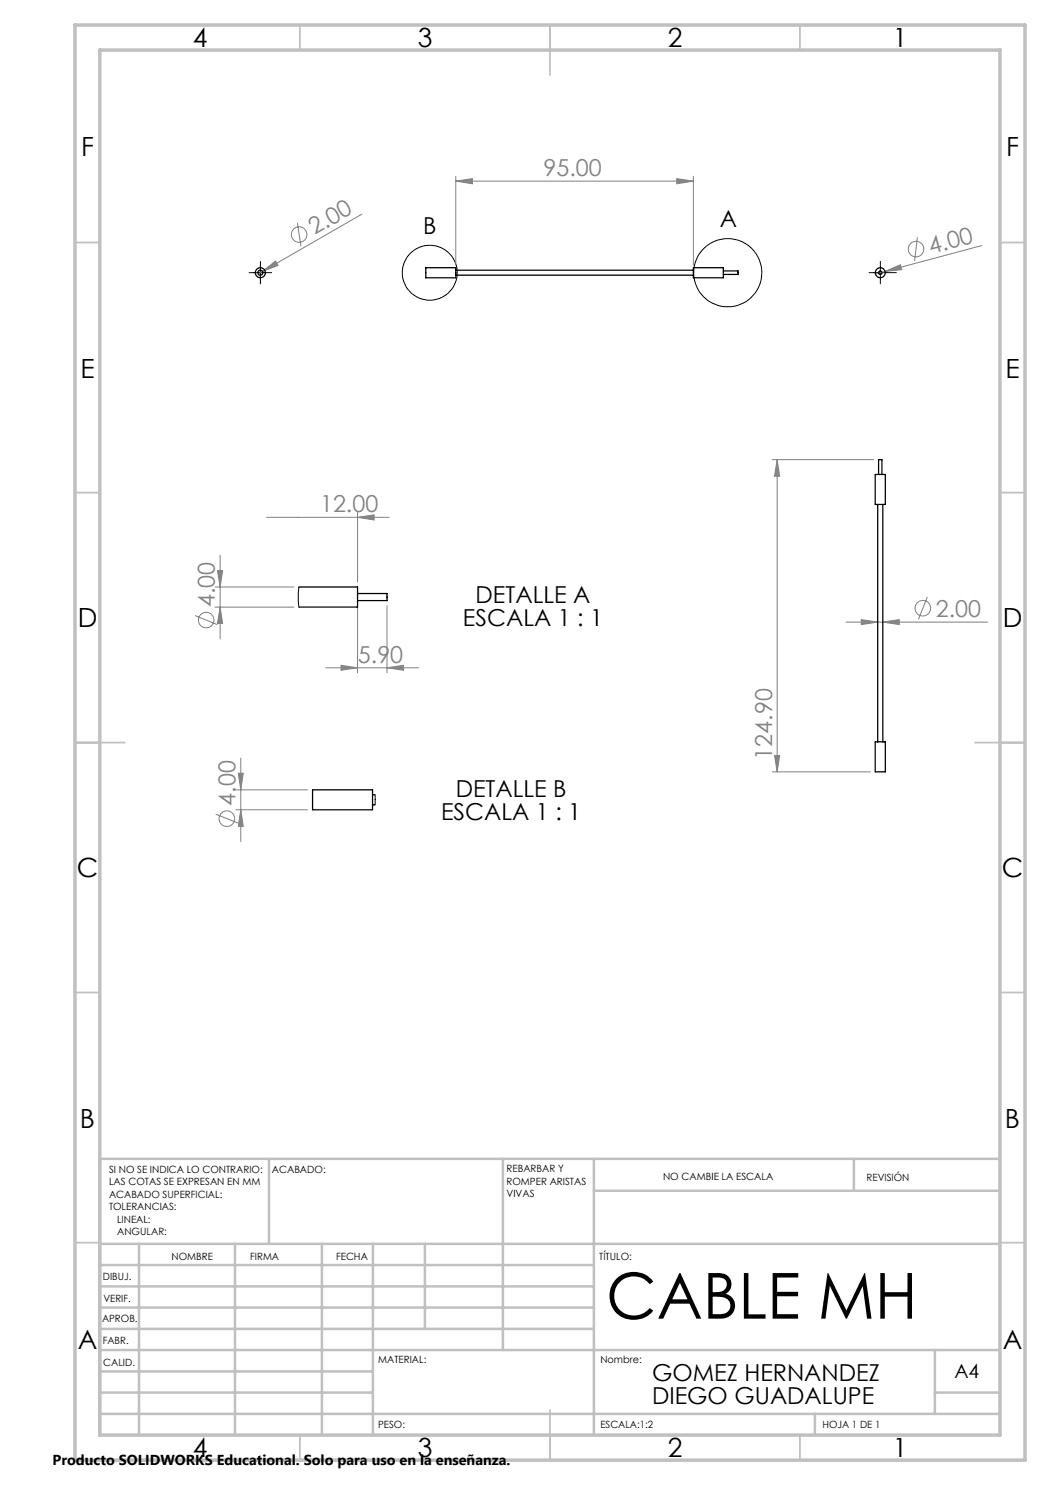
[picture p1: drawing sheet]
<svg xmlns="http://www.w3.org/2000/svg" width="210mm" height="297mm" viewBox="0 0 210 297" stroke-linecap="round" stroke-linejoin="round" font-family="sans-serif">
<g fill="none" stroke="#808080" stroke-width=".2">
<path d="M91.2 36.2l3.3-.5v1.1zM91.2 35.2v17.9M91.2 36.2h47.5M135.4 35.7l3.3 .5-3.3 .6zM138.7 35.2v17.9M52.5 54.3l2.6-2.1 .5 .9zM52.5 54.3l-.9 .5M59.5 44.6l.7 4.7M72.4 42.8l-19.9 11.5M177 54.3l3.1-1.4 .2 1zM177 54.3l-1.9 .5M183.5 47.4l-.6 4.8"/>
<path d="M196.4 49.1l-19.4 5.2M154.4 91.9h20.3M155.4 91.9l.5 3.3h-1zM155.4 91.9v62.5M43 117.4h15.8M43.5 114.1h1l-.5 3.3zM44 111.1v16.7M53.3 103.5h24.6M71.5 103.5l3.3-.5v1zM71.5 102.5v13.9M185.5 119.4l-1.8 4.5M39 123.1l4.5 1.8"/>
<path d="M43 121.4h15.8M44 121.4l.5 3.3h-1zM65.2 133.6h18.5M68.2 133.1l3.3 .5-3.3 .5zM71.5 121.1v13.4M77.4 133.6l3.3-.5v1zM77.4 121.1v13.4M169.2 124.4h28.3M172.3 123.9l3.2 .5-3.2 .5zM176.6 124.4l3.2-.5v1zM47.2 158h14.3M47.7 154.7h.9l-.4 3.3z"/>
<path d="M48.2 151.6v16.7M154.4 154.4h19.7M154.9 151.1h1l-.5 3.3zM43.1 162.8l4.5 1.8M47.2 162h14.3M48.2 162l.4 3.3h-.9z"/>
<circle cx="59.8" cy="46.9" r="1.55"/>
<circle cx="183.2" cy="49.8" r="1.56"/>
<circle cx="41.2" cy="124" r="1.55"/>
<circle cx="184.6" cy="121.6" r="1.56"/>
<circle cx="45.4" cy="163.7" r="1.56"/>
</g>
<g fill="none" stroke="#000" stroke-width=".2">
<path d="M50.8 54.5h2.5M52.1 53.3v2.5M174.8 54.5h2.5M176.1 53.3v2.5"/>
<circle cx="86" cy="54.6" r="5.5"/>
<circle cx="145.5" cy="54.5" r="6.8"/>
</g>
<path d="M50.8 54.5h-1M52.1 53.3v-1M52.1 55.8v1M53.3 54.5h1M174.8 54.5h-1M176.1 53.3v-1M176.1 55.8v1M177.3 54.5h2" fill="none" stroke="#000" stroke-width=".2" stroke-dasharray="15.2 1.3 1.3 1.3"/>
<g fill="none" stroke="#c0c0c0" stroke-width=".35">
<path d="M60 5v5M110 5v10M160 5v5M15 48.5h5M200 48.5h5M15 98.5h5M200 98.5h5M15 148.5h10M195 148.5h10M15 198.5h5M200 198.5h5M15 248.5h5"/>
<path d="M200 248.5h5M60 287v5M110 282v10M160 287v5"/>
</g>
<g fill="none" stroke="#c0c0c0" stroke-width=".5">
<path d="M53.8 231.8v17M100.6 231.8v38.2M118.8 231.8v55.2M118.8 238.2h81.2M170.8 231.8v6.4M200 231.8h-180v55.2M20 248.8h180M20 257.3h98.8M20 253h98.8M27.8 248.8v38.2M47 248.8v38.2M64.4 248.8v38.2"/>
<path d="M74.6 248.8v38.2M85 248.8v17M20 265.8h98.8M20 261.5h98.8M20 278.5h54.6M20 274.3h54.6M20 270h180M187 278.5h13M187 270v12.8M20 282.8h180M163 282.8v4.2"/>
</g>
<path d="M15 5h190v287h-190zM20 10h180v277h-180z" fill="none" stroke="#c0c0c0" stroke-width=".7"/>
<g fill="#808080">
<path d="M177 54.3l3.1-1.4 .2 1z"/>
<path d="M52.5 54.3l2.6-2.1 .5 .9z"/>
<path d="M135.4 35.7l3.3 .5-3.3 .6zM91.2 36.2l3.3-.5v1.1zM176.6 124.4l3.2-.5v1zM172.3 123.9l3.2 .5-3.2 .5zM71.5 103.5l3.3-.5v1z"/>
<path d="M68.2 133.1l3.3 .5-3.3 .5zM77.4 133.6l3.3-.5v1z"/>
<path d="M155.4 91.9l.5 3.3h-1zM154.9 151.1h1l-.5 3.3zM43.5 114.1h1l-.5 3.3zM44 121.4l.5 3.3h-1zM47.7 154.7h.9l-.4 3.3zM48.2 162l.4 3.3h-.9z"/>
</g>
<g fill="none" stroke="#000" stroke-width=".25">
<path d="M85.2 53.5h6v2.1h-6zM91.2 55h47.5M91.2 54h47.5M138.7 53.5h6v2.1h-6zM144.7 54.2h2.9v.7h-2.9M175 94.9h2.1v6h-2.1zM175.7 94.9v-3h.7v3M59.8 117.4h11.7v4h-11.7M71.5 118.7h5.9v1.4h-5.9M175.5 100.9v47.5M176.6 100.9v47.5M62.5 158h12v4h-12z"/>
<path d="M74.5 159h.5M175 148.4h2.1v6h-2.1zM74.5 161h.5"/>
<circle cx="52.1" cy="54.6" r=".5"/>
<circle cx="52.1" cy="54.6" r=".99"/>
<circle cx="176.1" cy="54.6" r="1"/>
<circle cx="176.1" cy="54.5" r=".34"/>
</g>
<path d="M59.8 117.4l-.1 1 .1 3M75 159v2" fill="none" stroke="#000" stroke-width=".2"/>
<text font-size="12.7" x="121.2" y="263.7">CABLE MH</text>
<g font-size="5.3">
<text x="38.5" y="9.5">4</text>
<text x="83.5" y="9.5">3</text>
<text x="133.6" y="9.5">2</text>
<text x="178.6" y="9.5">1</text>
<text x="16.2" y="31.2">F</text>
<text x="201.2" y="31.2">F</text>
<text x="16.1" y="75.5">E</text>
<text x="201.1" y="75.5">E</text>
<text x="15.5" y="125.5">D</text>
<text x="200.5" y="125.5">D</text>
<text x="15.4" y="175.5">C</text>
<text x="200.4" y="175.5">C</text>
<text x="16" y="225.5">B</text>
<text x="201" y="225.5">B</text>
<text x="15.5" y="269.7">A</text>
<text x="200.5" y="269.7">A</text>
<text x="38.5" y="291.5">4</text>
<text x="83.5" y="291.5">3</text>
<text x="133.6" y="291.5">2</text>
<text x="178.6" y="291.5">1</text>
</g>
<g font-size="4.7" fill="#808080">
<text x="108.7" y="35.2">95.00</text>
<text x="62.9" y="47.1" transform="rotate(-30 62.9 47.1)">2.00</text>
<text x="186.1" y="50.8" transform="rotate(-15 186.1 50.8)">4.00</text>
<text x="64" y="102.4">12.00</text>
<text x="43" y="121.4" transform="rotate(-90 43 121.4)">4.00</text>
<text x="187.2" y="123.3">2.00</text>
<text x="71.6" y="132.5">5.90</text>
<text x="154.4" y="151.9" transform="rotate(-90 154.4 151.9)">124.90</text>
<text x="47.1" y="161.1" transform="rotate(-90 47.1 161.1)">4.00</text>
</g>
<g font-size="4.7">
<text x="84.6" y="46.8">B</text>
<text x="144" y="45.4">A</text>
<text x="92.6" y="125.2">ESCALA 1 : 1</text>
<text x="95.1" y="120.7">DETALLE A</text>
<text x="91.1" y="159.5">DETALLE B</text>
<text x="88.2" y="164">ESCALA 1 : 1</text>
<text x="130.4" y="276.2">GOMEZ HERNANDEZ</text>
<text x="130.4" y="280.8">DIEGO GUADALUPE</text>
</g>
<text font-size="3.9" x="190.9" y="275.5">A4</text>
<text font-size="2.9" x="10.5" y="292.9">Producto SOLIDWORKS Educational. Solo para uso en la enseñanza.</text>
<g font-size="2">
<text x="21.8" y="234.6">SI NO SE INDICA LO CONTRARIO:</text>
<text x="21.8" y="237.1">LAS COTAS SE EXPRESAN EN MM</text>
<text x="21.8" y="239.6">ACABADO SUPERFICIAL:</text>
<text x="54.4" y="234.6">ACABADO:</text>
<text x="101.3" y="234.5">REBARBAR Y</text>
<text x="101.3" y="237">ROMPER ARISTAS</text>
<text x="101.3" y="239.5">VIVAS</text>
<text x="132.6" y="236">NO CAMBIE LA ESCALA</text>
<text x="173.3" y="236.2">REVISIÓN</text>
<text x="21.8" y="242.1">TOLERANCIAS:</text>
<text x="23.4" y="244.6">LINEAL:</text>
<text x="23.4" y="247.1">ANGULAR:</text>
<text x="34.3" y="252">NOMBRE</text>
<text x="50" y="251.9">FIRMA</text>
<text x="67.2" y="251.9">FECHA</text>
<text x="119.9" y="251.9">TÍTULO:</text>
<text x="20.6" y="256.1">DIBUJ.</text>
<text x="20.7" y="260.3">VERIF.</text>
<text x="20.4" y="264.4">APROB.</text>
<text x="20.5" y="268.8">FABR.</text>
<text x="20.7" y="273.1">CALID.</text>
<text x="75.6" y="272.5">MATERIAL:</text>
<text x="120.1" y="272.5">Nombre:</text>
<text x="75.6" y="285.5">PESO:</text>
<text x="120.1" y="285.6">ESCALA:1:2</text>
<text x="164.5" y="285.6">HOJA 1 DE 1</text>
</g>
</svg>
